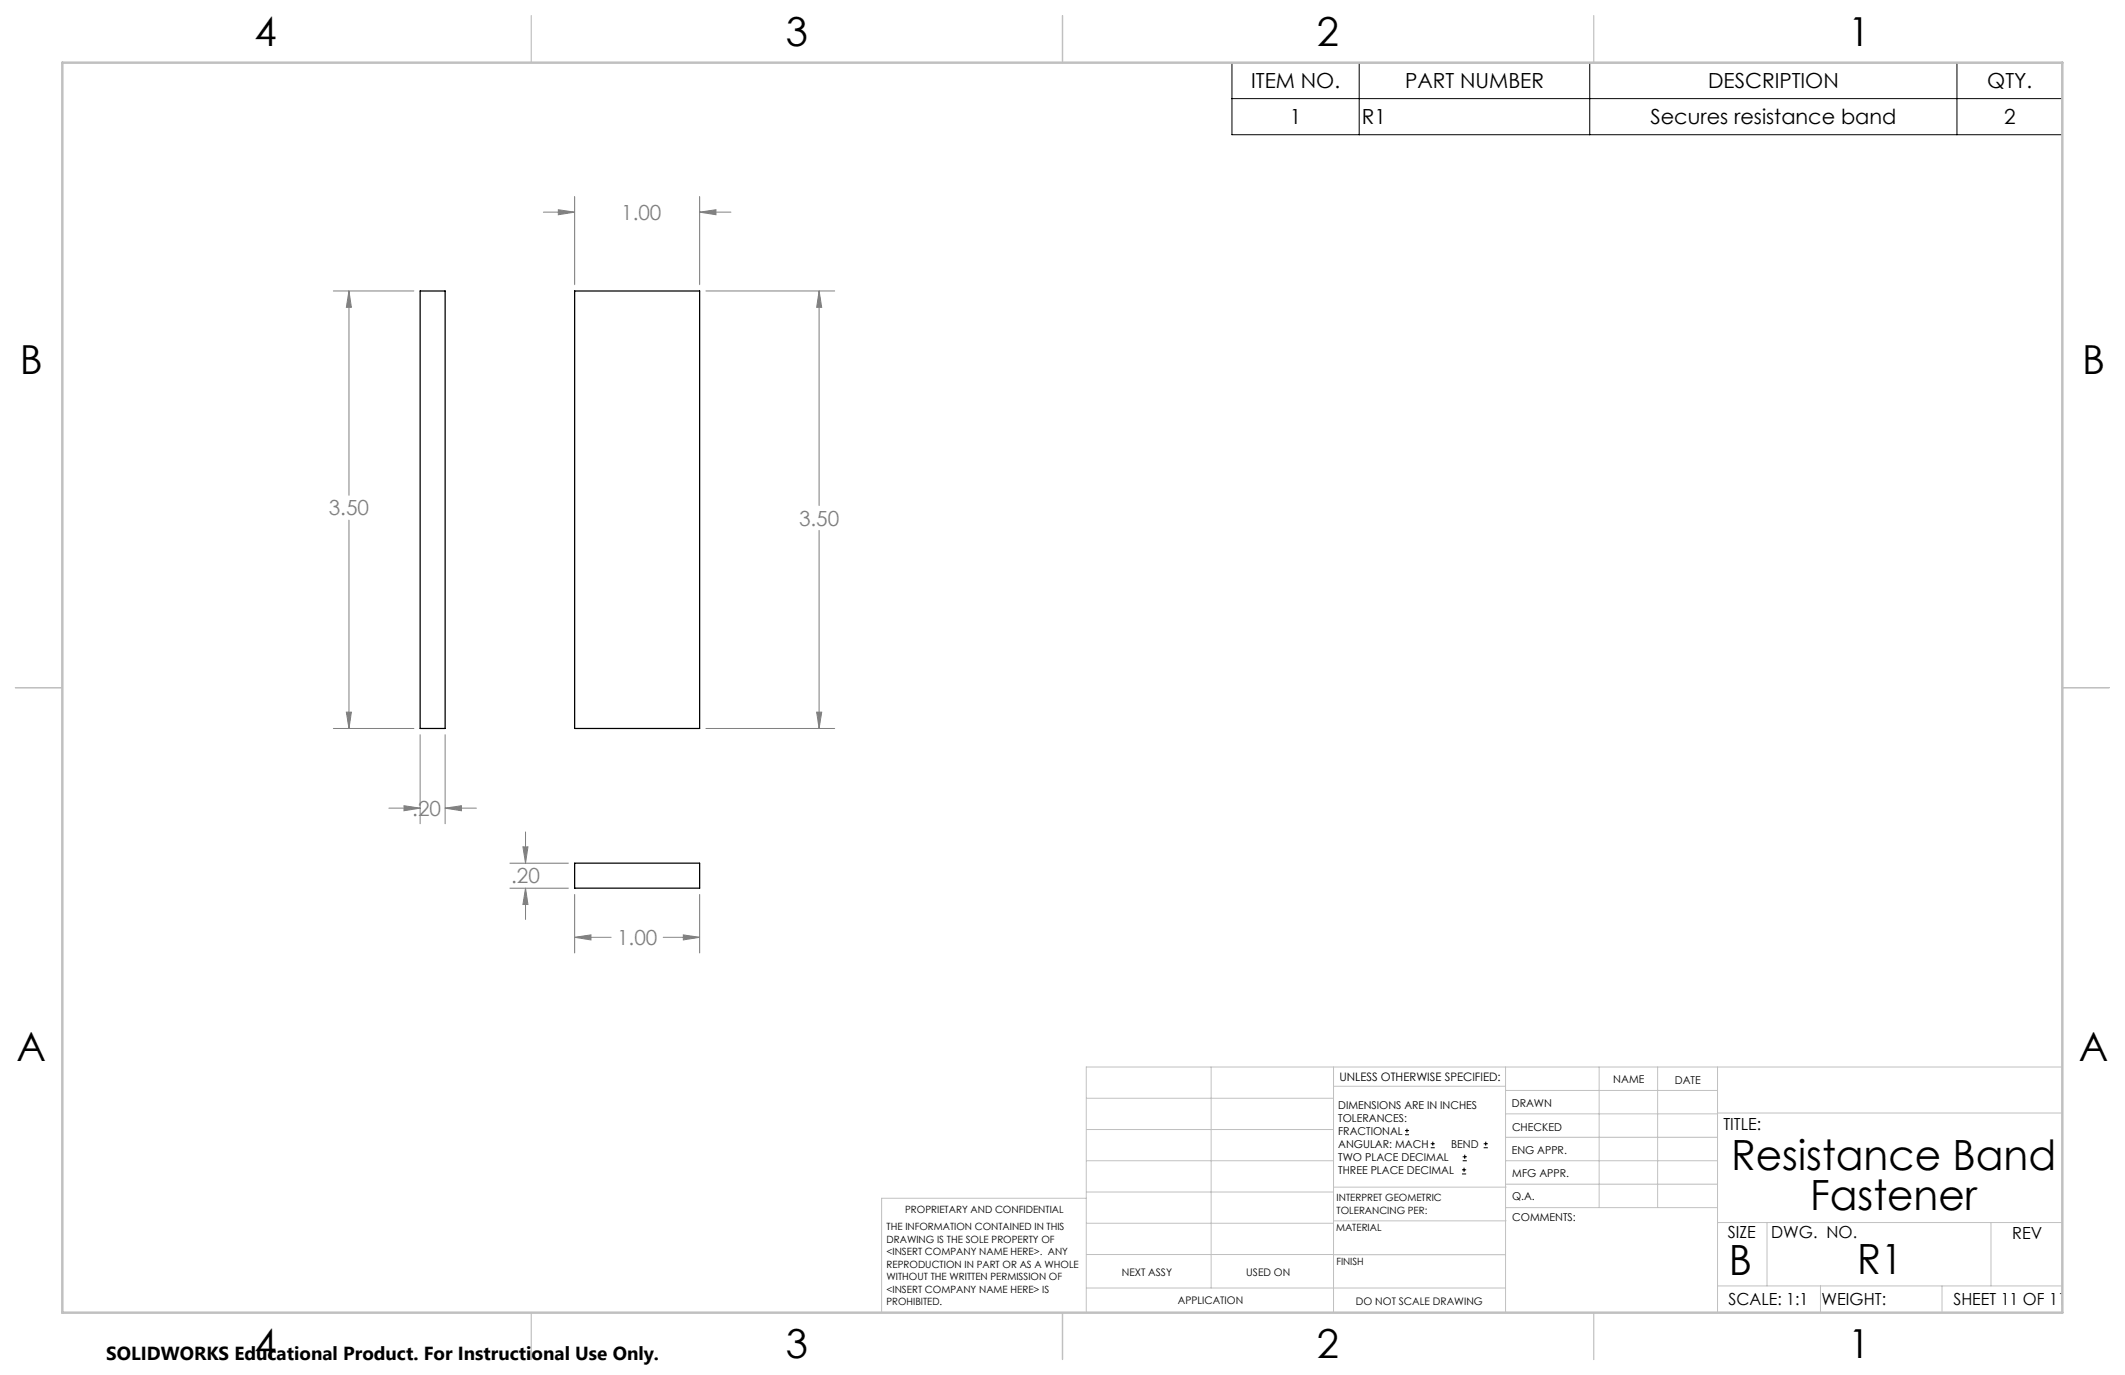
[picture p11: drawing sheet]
<svg xmlns="http://www.w3.org/2000/svg" width="432mm" height="279mm" viewBox="0 0 432 279" stroke-linecap="round" stroke-linejoin="round" font-family="sans-serif">
<path d="M85.4 59.1h5.1v88.9h-5.1zM116.8 59.1h25.4v88.9h-25.4zM116.8 175.4h25.4v5.1h-25.4z" fill="none" stroke="#000" stroke-width=".25"/>
<g fill="none" stroke="#000" stroke-width=".2">
<path d="M250.3 12.7h168.8v14.7h-168.8zM276.2 12.7v14.7M323 12.7v14.7M397.7 12.7v14.7M250.3 20h168.8M285.5 230.6h.8M285.5 229.7h.8M285.9 229.3v.9M290.7 233.2h.8M290.7 232.4h.8M291.1 232v.8M297.1 238.5h.8"/>
<path d="M297.1 237.7h.8M297.2 235.9h.9M297.2 235.1h.9M297.5 237.3v.8M297.6 234.6v.9M301.5 233.2h.8M301.5 232.4h.8M301.9 232v.8"/>
</g>
<g fill="none" stroke="#808080" stroke-width=".2">
<path d="M116.8 39.9v18M142.2 39.9v18M67.7 59.1h16.4M70.9 59.1v41.5M70.9 59.1l.5 3.3h-1zM110.4 43.1h6.4M113.5 42.6l3.3 .5-3.3 .5zM142.2 43.1h6.3M142.2 43.1l3.3-.5v1zM143.4 59.1h26.2M166.4 59.1v43.6M166.4 59.1l.6 3.3h-1.1z"/>
<path d="M70.9 105.7v42.3M166.4 107.8v40.2M67.7 148h16.4M70.4 144.7h1l-.5 3.3zM85.4 149.3v18.1M90.5 149.3v18.1M143.4 148h26.2M165.9 144.7h1.1l-.6 3.3zM79 164.2h6.4M82.1 163.7l3.3 .5-3.3 .5zM90.5 164.2h6.3M90.5 164.2l3.3-.5v1z"/>
<path d="M103.6 175.4h11.9M106.3 172.1h1l-.5 3.3zM106.8 169.1v6.3M103.6 180.5h11.9M106.8 180.5v6.3M106.8 180.5l.5 3.3h-1zM116.8 181.8v11.8M116.8 190.5h7.4M116.8 190.5l3.3-.5v1zM134.8 190.5h7.4M138.9 190l3.3 .5-3.3 .5zM142.2 181.8v11.8"/>
</g>
<g fill="none" stroke="#c0c0c0" stroke-width=".2">
<path d="M246.1 216.8v44.9M271 216.8v49.9M305.9 216.8v49.9M324.9 216.8v28.6M336.8 216.8v28.6M349 216.8v49.9M419.1 216.8h-198.4v49.9M220.7 235.9h50.3M220.7 229.5h50.3M220.7 223.2h50.3M271 220.7h34.9M305.9 231.1h43.1"/>
<path d="M305.9 226.3h43.1M305.9 221.6h43.1M305.9 235.9h43.1M349 226.2h70.1M220.7 248.6h50.3M220.7 242.2h50.3M220.7 254.9h50.3M220.7 243.5h-41.6v23.2M271 255h34.9M271 248.1h35M271 241.2h35M305.9 240.6h43.1"/>
<path d="M306 245.4h43M349 248.4h70.1M359.1 248.4v12.9M404.6 248.4v12.9M220.7 261.7h85.2M349 261.3h70.1M369.9 261.3v5.4M394.6 261.3v5.4"/>
</g>
<path d="M108 3.2v9.5M215.9 3.2v9.5M323.8 3.2v9.5M3.1 139.7h9.6M419.1 139.7h9.5M108 266.7v9.6M215.9 266.7v9.6M323.8 266.7v9.6" fill="none" stroke="#c0c0c0" stroke-width=".25"/>
<path d="M12.7 12.7h406.4v254h-406.4z" fill="none" stroke="#c0c0c0" stroke-width=".5"/>
<path d="M106.3 172.1h1l-.5 3.3zM106.8 180.5l.5 3.3h-1zM116.8 190.5l3.3-.5v1zM138.9 190l3.3 .5-3.3 .5zM165.9 144.7h1.1l-.6 3.3zM166.4 59.1l.6 3.3h-1.1zM142.2 43.1l3.3-.5v1zM113.5 42.6l3.3 .5-3.3 .5zM90.5 164.2l3.3-.5v1zM82.1 163.7l3.3 .5-3.3 .5zM70.9 59.1l.5 3.3h-1zM70.4 144.7h1l-.5 3.3z" fill="#808080"/>
<g font-size="8.5">
<text x="351.8" y="237.7">Resistance Band</text>
<text x="367.8" y="245.8">Fastener</text>
<text x="351.3" y="259">B</text>
<text x="377.4" y="258.9">R1</text>
</g>
<g font-size="8.1">
<text x="51.7" y="9.3">4</text>
<text x="159.7" y="9.3">3</text>
<text x="267.6" y="9.3">2</text>
<text x="375.6" y="9.3">1</text>
<text x="4" y="76">B</text>
<text x="423.1" y="76">B</text>
<text x="3.3" y="215.7">A</text>
<text x="422.4" y="215.7">A</text>
<text x="51.7" y="276">4</text>
<text x="159.7" y="276">3</text>
<text x="267.6" y="276">2</text>
<text x="375.6" y="276">1</text>
</g>
<g font-size="4.2">
<text x="254.2" y="17.9">ITEM NO.</text>
<text x="285.5" y="17.9">PART NUMBER</text>
<text x="347.1" y="17.9">DESCRIPTION</text>
<text x="403.8" y="17.9">QTY.</text>
<text x="262.1" y="25.2">1</text>
<text x="276.7" y="25.2">R1</text>
<text x="335.4" y="25.2">Secures resistance band</text>
<text x="407.2" y="25.2">2</text>
</g>
<g font-size="4.2" fill="#808080">
<text x="126.2" y="44.7">1.00</text>
<text x="66.8" y="104.7">3.50</text>
<text x="162.4" y="106.8">3.50</text>
<text x="83.8" y="165.8">.20</text>
<text x="103.9" y="179.5">.20</text>
<text x="125.4" y="192.1">1.00</text>
</g>
<text font-size="3.8" x="21.6" y="276.3">SOLIDWORKS Educational Product. For Instructional Use Only.</text>
<g font-size="3.4">
<text x="350.2" y="229.5">TITLE:</text>
<text x="351.1" y="251.6">SIZE</text>
<text x="359.9" y="251.6">DWG. NO.</text>
<text x="408.9" y="251.7">REV</text>
<text x="351.2" y="265.2">SCALE: 1:1</text>
<text x="370.1" y="265.3">WEIGHT:</text>
<text x="396.9" y="265.2">SHEET 11 OF 11</text>
</g>
<text font-size="2.4" x="272.2" y="219.7">UNLESS OTHERWISE SPECIFIED:</text>
<g font-size="2.2">
<text x="327.8" y="220.1">NAME</text>
<text x="340.3" y="220.2">DATE</text>
<text x="271.9" y="225.3">DIMENSIONS ARE IN INCHES</text>
<text x="271.9" y="227.9">TOLERANCES:</text>
<text x="307.2" y="224.9">DRAWN</text>
<text x="271.9" y="230.6">FRACTIONAL</text>
<text x="271.9" y="233.2">ANGULAR: MACH</text>
<text x="294.9" y="233.2">BEND</text>
<text x="307.3" y="229.8">CHECKED</text>
<text x="271.9" y="235.9">TWO PLACE DECIMAL</text>
<text x="271.9" y="238.5">THREE PLACE DECIMAL</text>
<text x="307.2" y="234.5">ENG APPR.</text>
<text x="307.3" y="239.2">MFG APPR.</text>
<text x="307.3" y="243.9">Q.A.</text>
<text x="307.3" y="248.1">COMMENTS:</text>
</g>
<g font-size="2.1">
<text x="227.9" y="259.2">NEXT ASSY</text>
<text x="253.3" y="259.2">USED ON</text>
<text x="239.3" y="265">APPLICATION</text>
<text x="275.5" y="265.1">DO NOT SCALE DRAWING</text>
</g>
<g font-size="2">
<text x="271.6" y="244.1">INTERPRET GEOMETRIC</text>
<text x="180.2" y="250">THE INFORMATION CONTAINED IN THIS</text>
<text x="183.9" y="246.4">PROPRIETARY AND CONFIDENTIAL</text>
<text x="271.5" y="250.2">MATERIAL</text>
<text x="271.6" y="246.6">TOLERANCING PER:</text>
<text x="180.2" y="252.5">DRAWING IS THE SOLE PROPERTY OF</text>
<text x="180.2" y="255.1">&lt;INSERT COMPANY NAME HERE&gt;. ANY</text>
<text x="180.2" y="257.6">REPRODUCTION IN PART OR AS A WHOLE</text>
<text x="271.5" y="257">FINISH</text>
<text x="180.2" y="260.1">WITHOUT THE WRITTEN PERMISSION OF</text>
<text x="180.2" y="262.6">&lt;INSERT COMPANY NAME HERE&gt; IS</text>
<text x="180.2" y="265.2">PROHIBITED.</text>
</g>
</svg>
